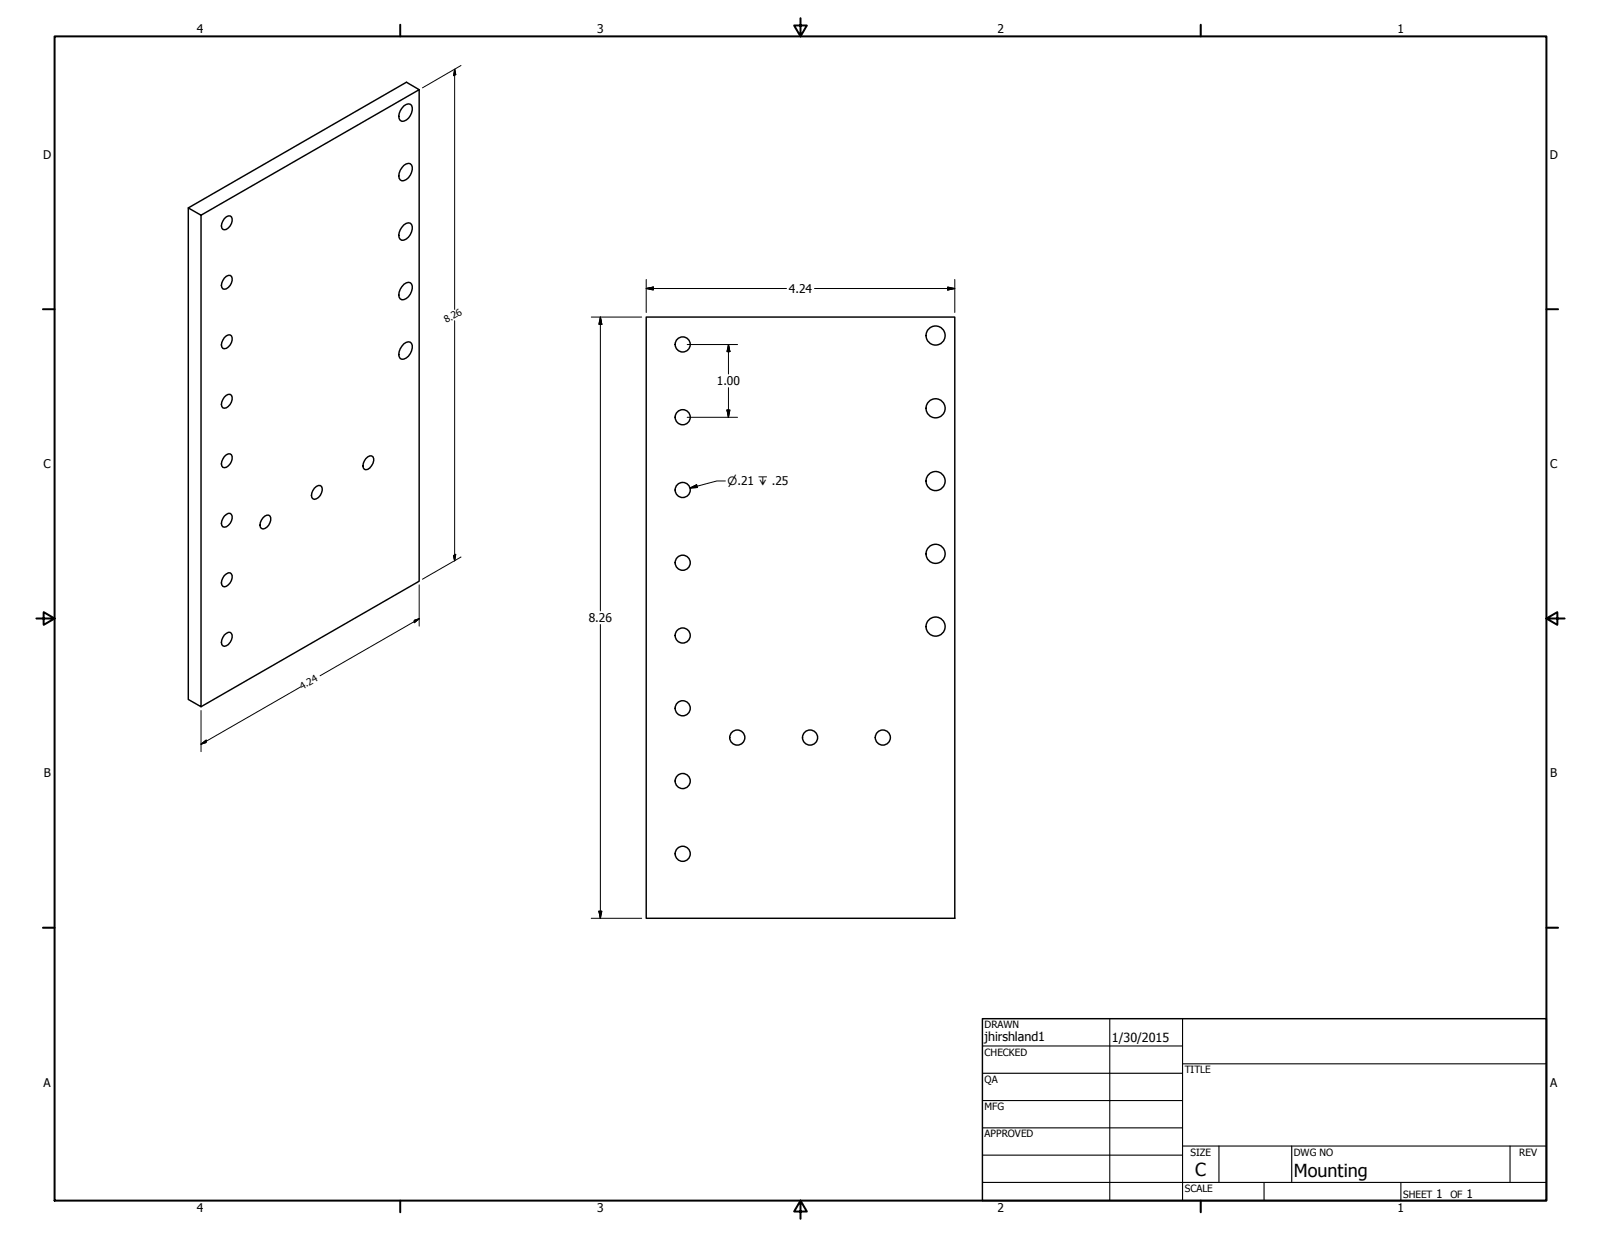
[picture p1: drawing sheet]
<svg xmlns="http://www.w3.org/2000/svg" width="559mm" height="432mm" viewBox="0 0 559 432" stroke-linecap="round" stroke-linejoin="round" font-family="sans-serif">
<!-- layer: Visible (ANSI) -->
<g fill="none" stroke="#000" stroke-width=".51">
<path d="M141 37a1.77 1.77 0 0 1 2.6-.2 4.3 4.3 0 0 1-3.3 5.6 1.94 1.94 0 0 1-1-2.7l.4-1zM146.3 31.3v171.6l-76.1 43.8M141 57.7a1.7 1.7 0 0 1 2.6-.1 4.3 4.3 0 0 1-3.3 5.5 1.94 1.94 0 0 1-1-2.6l.4-1.1zM65.7 72.6l4.5 2.5v171.6l-4.5-2.5zM65.7 72.6l76.2-43.9 4.4 2.6-76.1 43.8M78.3 76.3a1.65 1.65 0 0 1 2.5-.6 3.4 3.4 0 0 1-2.5 4.5l-.5-.1a2.69 2.69 0 0 1 .5-3.8zM141 78.5a1.7 1.7 0 0 1 2.6-.1 4.3 4.3 0 0 1-3.3 5.5 1.94 1.94 0 0 1-1-2.7l.4-1zM78.3 97.1a1.65 1.65 0 0 1 2.5-.6 3.4 3.4 0 0 1-2.5 4.5l-.5-.2a2.69 2.69 0 0 1 .5-3.7zM141 99.3a1.7 1.7 0 0 1 2.6-.2 4.3 4.3 0 0 1-3.3 5.5 1.94 1.94 0 0 1-1-2.6l.4-1zM78.3 117.9a1.65 1.65 0 0 1 2.5-.7 3.4 3.4 0 0 1-2.5 4.5l-.5-.1a2.69 2.69 0 0 1 .5-3.7zM225.6 110.7h107.6v209.8h-107.6zM78.3 138.6a1.65 1.65 0 0 1 2.5-.6 3.4 3.4 0 0 1-2.5 4.5l-.5-.1a2.69 2.69 0 0 1 .5-3.8z"/>
<path d="M141 120a1.7 1.7 0 0 1 2.6-.1 4.3 4.3 0 0 1-3.3 5.5 1.94 1.94 0 0 1-1-2.7l.4-1zM78.3 159.4a1.65 1.65 0 0 1 2.5-.6 3.4 3.4 0 0 1-2.5 4.5l-.5-.2a2.69 2.69 0 0 1 .5-3.7zM109.7 170.4a1.65 1.65 0 0 1 2.5-.6 3.5 3.5 0 0 1-2.5 4.5l-.5-.2a2.59 2.59 0 0 1 .5-3.7zM127.7 160.1a1.65 1.65 0 0 1 2.5-.7 3.5 3.5 0 0 1-2.5 4.6l-.5-.2a2.69 2.69 0 0 1 .5-3.7zM78.3 180.1l1.4-.9h.6a2.75 2.75 0 0 1-.6 4.2l-.7 .5h-1.2a2.69 2.69 0 0 1 .5-3.8zM91.8 180.7a1.62 1.62 0 0 1 2.4-.6 3.5 3.5 0 0 1-2.4 4.6l-.6-.2a2.61 2.61 0 0 1 .6-3.8zM78.3 200.9l1.4-.9h.6a2.75 2.75 0 0 1-.6 4.2l-1.4 .7a1.52 1.52 0 0 1-.9-2.3zM78.3 221.7l1.4-1h.6a2.82 2.82 0 0 1-.6 4.3l-1.4 .6a1.47 1.47 0 0 1-.9-2.2z"/>
<circle cx="326.5" cy="117.1" r="3.3"/>
<circle cx="238.3" cy="120.2" r="2.64"/>
<circle cx="238.3" cy="145.6" r="2.64"/>
<circle cx="326.5" cy="142.5" r="3.3"/>
<circle cx="238.3" cy="171" r="2.64"/>
<circle cx="326.5" cy="167.9" r="3.3"/>
<circle cx="238.3" cy="196.4" r="2.64"/>
<circle cx="326.5" cy="193.3" r="3.3"/>
<circle cx="326.5" cy="218.7" r="3.3"/>
<circle cx="238.3" cy="221.8" r="2.64"/>
<circle cx="238.3" cy="247.2" r="2.64"/>
<circle cx="257.3" cy="257.5" r="2.64"/>
<circle cx="282.7" cy="257.5" r="2.64"/>
<circle cx="308.1" cy="257.5" r="2.64"/>
<circle cx="238.3" cy="272.6" r="2.64"/>
<circle cx="238.3" cy="298" r="2.64"/>
</g>
<!-- layer: Border (ANSI) -->
<g fill="none" stroke="#000" stroke-width=".7">
<path d="M19 12.7h520.8v406.4h-520.8zM139.7 8.6v4.1M279.4 6.3v6.4l-2.2-3.8h4.4l-2.2 3.8M419.1 8.6v4.1M15 107.9h4M539.8 107.9h4M12.7 215.9h6.3l-3.8-2.2v4.4l3.8-2.2M539.8 215.9l3.8 2.2v-4.4l-3.8 2.2h6.3M15 323.8h4M539.8 323.8h4M139.7 419.1v4.1M279.4 419.1l2.2 3.8h-4.4l2.2-3.8v6.3"/>
<path d="M419.1 419.1v4.1"/>
</g>
<!-- layer: Title (ANSI) -->
<g fill="none" stroke="#000" stroke-width=".38">
<path d="M387.3 355.6v63.5M412.7 355.6v63.5M342.9 365.1h69.8M342.9 374.6h69.8M412.7 371.3h127.1M342.9 384.2h69.8M342.9 393.7h69.8M342.9 412.7h196.9M342.9 403.2h69.8M412.7 400h127.1M425.4 400v12.7M441.2 412.7v6.4"/>
<path d="M450.8 400v12.7M488.9 412.7v6.4M527 400v12.7"/>
</g>
<path d="M342.9 355.6h196.9v63.5h-196.9z" fill="none" stroke="#000" stroke-width=".51"/>
<!-- layer: Dimension (ANSI) -->
<g fill="none" stroke="#000" stroke-width=".35">
<path d="M158.7 24.2l.4 1.8-.8 .4zM158.7 24.2v83.8M160.9 22.9l-13.5 7.8M225.6 97.5v11.6M333.2 97.5v11.6M158.7 112v83.8M206.4 110.7h17.6M209.5 110.7l.6 2.5h-1.1zM209.5 110.7v102.5M225.6 100.7l2.4-.5v1zM225.6 100.7h48.9M284.3 100.7h48.9"/>
<path d="M330.8 100.2l2.4 .5-2.4 .5zM239.8 120.3h17.6M254.3 120.3l.5 2.4h-1.1zM254.3 120.3v10.3M254.3 135.3v10.4M239.8 145.7h17.6M253.7 143.1h1.1l-.5 2.6zM158.3 193.9l.8-.4-.4 2.3zM160.9 194.4l-13.5 7.8M144.6 216.5l1.7-.5-1.7 1.4zM146.3 216l-34.6 19.9M146.3 204.2v14.4"/>
<path d="M209.5 218v102.5M104.8 239.8l-34.6 20M70.2 259.8l1.7-1.4v.8zM70.2 248v14.4M209 318.1h1.1l-.6 2.4zM206.4 320.5h17.6"/>
</g>
<g fill="#000" stroke="#000" stroke-width=".35">
<path d="M158.7 24.2l.4 1.8zM158.7 24.2l.4 1.8-.8 .4zM209.5 110.7l.6 2.5zM209.5 110.7l.6 2.5h-1.1zM225.6 100.7l2.4-.5zM225.6 100.7l2.4-.5v1zM330.8 101.2l2.4-.5zM330.8 100.2l2.4 .5-2.4 .5zM254.3 120.3l.5 2.4zM254.3 120.3l.5 2.4h-1.1zM253.7 143.1l.6 2.6zM253.7 143.1h1.1l-.5 2.6z"/>
<path d="M158.3 193.9l.4 1.9zM158.3 193.9l.8-.4-.4 2.3zM144.6 217.4l1.7-1.4zM144.6 216.5l1.7-.5-1.7 1.4zM70.2 259.8l1.7-1.4zM70.2 259.8l1.7-1.4v.8zM209 318.1l.5 2.4zM209 318.1h1.1l-.6 2.4z"/>
</g>
<!-- layer: Symbol (ANSI) -->
<path d="M240.9 170.4l2.2-1.2 .3 1zM253.2 167.9h-3l-9.3 2.5" fill="none" stroke="#000" stroke-width=".35"/>
<path d="M240.9 170.4l2.2-1.2zM240.9 170.4l2.2-1.2 .3 1z" fill="#000" stroke="#000" stroke-width=".35"/>
<g font-size="6.3">
<text x="417.2" y="410.6">C</text>
<text x="451.6" y="410.7">Mounting</text>
</g>
<g font-size="4.4">
<text x="343.7" y="363.5">jhirshland1</text>
<text x="388.1" y="363.7">1/30/2015</text>
</g>
<g font-size="4.2">
<text x="68.7" y="11.7">4</text>
<text x="208.4" y="11.7">3</text>
<text x="348.1" y="11.7">2</text>
<text x="487.8" y="11.7">1</text>
<text x="15.1" y="55.5">D</text>
<text x="540.9" y="55.5">D</text>
<text x="275.3" y="102.2">4.24</text>
<text x="250.2" y="134.5">1.00</text>
<text x="15.2" y="163.4">C</text>
<text x="541" y="163.4">C</text>
<text x="205.5" y="217.2">8.26</text>
<text x="15.3" y="271.4">B</text>
<text x="541.1" y="271.4">B</text>
<text x="15.2" y="379.3">A</text>
<text x="541" y="379.3">A</text>
<text x="501.3" y="418.3">1</text>
<text x="511.8" y="418.3">1</text>
<text x="68.7" y="423.2">4</text>
<text x="208.4" y="423.2">3</text>
<text x="348.1" y="423.2">2</text>
<text x="487.8" y="423.2">1</text>
</g>
<text font-size="4" x="253.9" y="169.4">⌀.21 ↧ .25</text>
<g font-size="3.5">
<text x="343.7" y="358.9">DRAWN</text>
<text x="343.7" y="368.5">CHECKED</text>
<text x="413.5" y="374.6">TITLE</text>
<text x="343.7" y="378">QA</text>
<text x="343.7" y="387.5">MFG</text>
<text x="343.7" y="397.1">APPROVED</text>
<text x="415.5" y="403.4">SIZE</text>
<text x="451.6" y="403.4">DWG NO</text>
<text x="530.3" y="403.4">REV</text>
<text x="413.5" y="416.1">SCALE</text>
<text x="489.7" y="418.3">SHEET</text>
<text x="506.2" y="418.3">OF</text>
</g>
<g font-size="3.4">
<text x="155.8" y="112.8" transform="rotate(-30 155.8 112.8)">8.26</text>
<text x="105.4" y="240.8" transform="rotate(-30 105.4 240.8)">4.24</text>
</g>
</svg>
